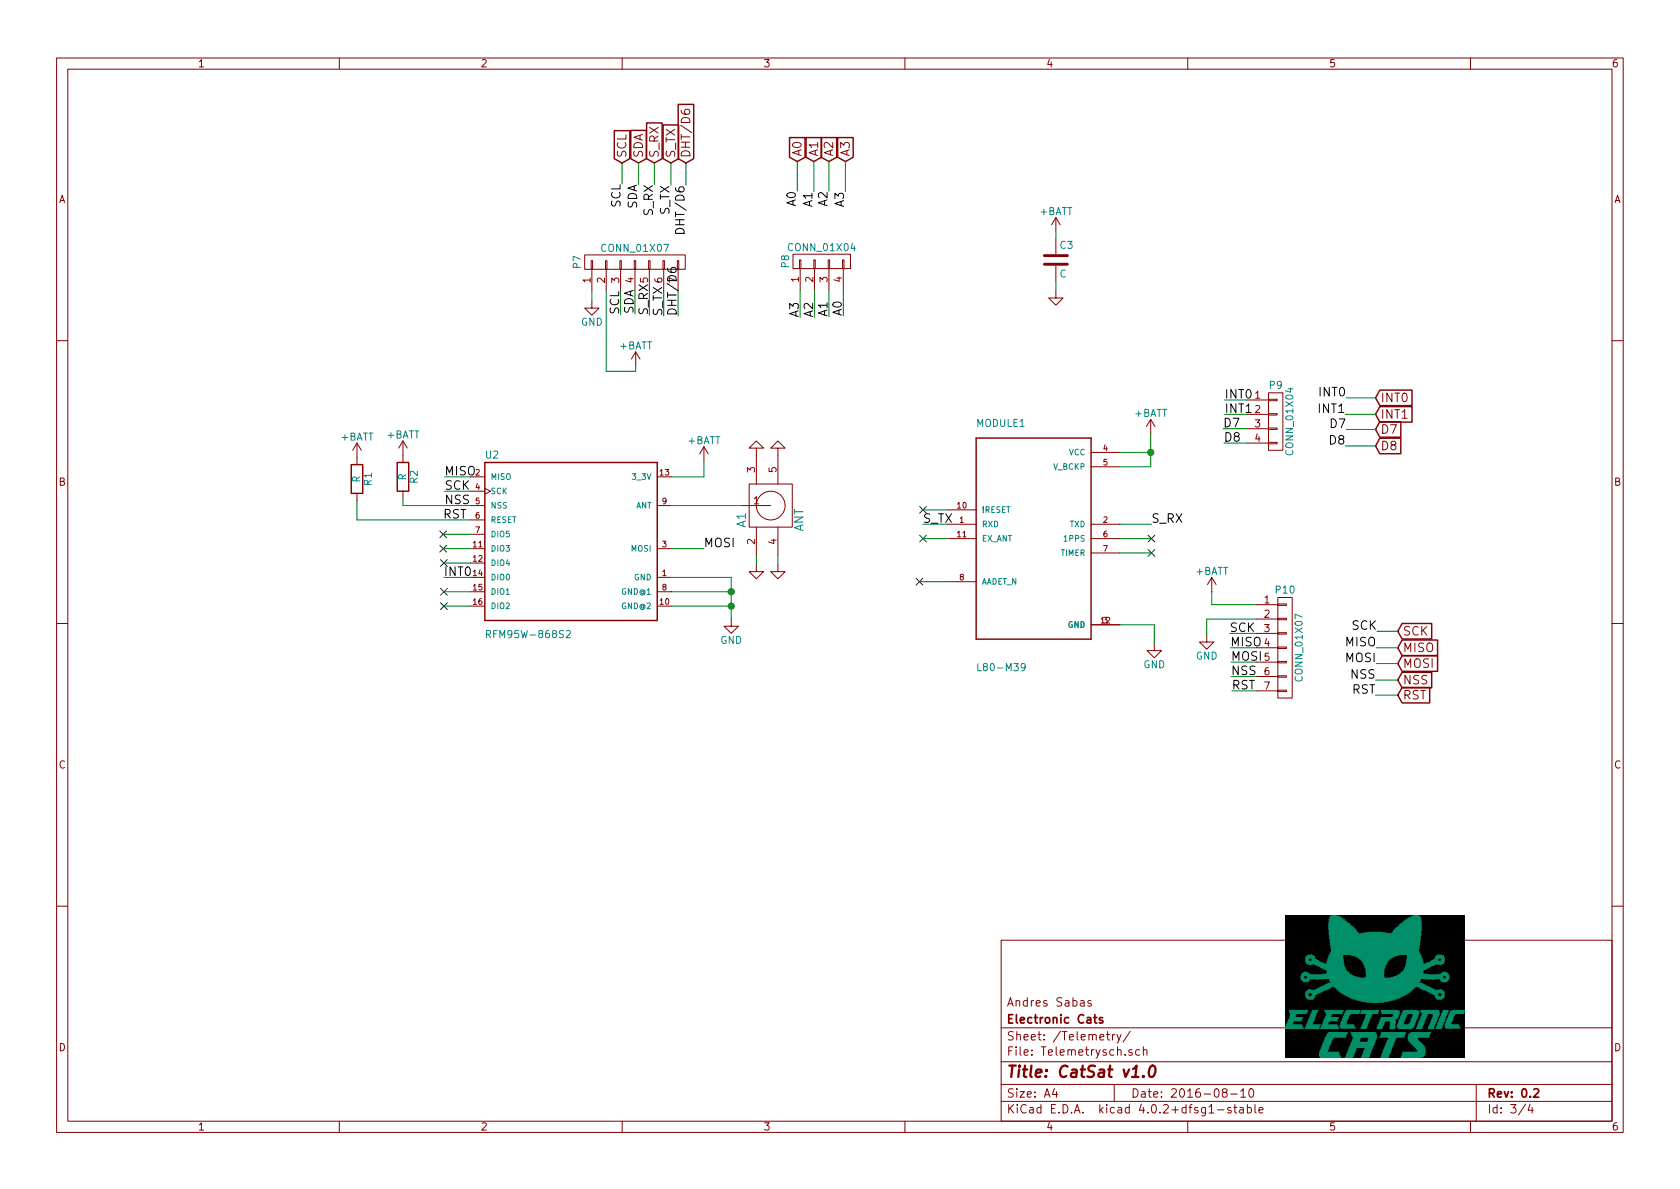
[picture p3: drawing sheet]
EESchema Schematic File Version 2
LIBS:CatSat-rescue
LIBS:power
LIBS:device
LIBS:transistors
LIBS:conn
LIBS:linear
LIBS:regul
LIBS:74xx
LIBS:cmos4000
LIBS:adc-dac
LIBS:memory
LIBS:xilinx
LIBS:microcontrollers
LIBS:dsp
LIBS:microchip
LIBS:analog_switches
LIBS:motorola
LIBS:texas
LIBS:intel
LIBS:audio
LIBS:interface
LIBS:digital-audio
LIBS:philips
LIBS:display
LIBS:cypress
LIBS:siliconi
LIBS:opto
LIBS:atmel
LIBS:contrib
LIBS:valves
LIBS:CatSat-cache
EELAYER 25 0
EELAYER END
$Descr A4 11693 8268
encoding utf-8
Sheet 3 4
Title "CatSat v1.0"
Date "2016-08-10"
Rev "0.2"
Comp "Electronic Cats"
Comment1 "Andres Sabas"
Comment2 ""
Comment3 ""
Comment4 ""
$EndDescr
$Comp
L L80-M39 MODULE1
U 1 1
P 7195 3740
F 0 "MODULE1" H 6795 4540 50  0000 L CNN
F 1 "L80-M39" H 6795 2840 50  0000 L CNN
F 2 "CatSat:L80" H 7195 3740 50  0001 L CNN
F 3 "" H 7195 3740 60  0000 C CNN
	1    7195 3740
	1    0    0    -1  
$EndComp
$Comp
L RFM95W-868S2 U2
U 1 1
P 3975 3710
F 0 "U2" H 3375 4260 50  0000 L CNN
F 1 "RFM95W-868S2" H 3375 3010 50  0000 L CNN
F 2 "LoRa:RFM" H 3975 3710 50  0001 L CNN
F 3 "" H 3975 3710 60  0000 C CNN
	1    3975 3710
	1    0    0    -1  
$EndComp
$Comp
L CONN_01X04 P8
U 1 1
P 5720 1810
F 0 "P8" H 5720 2060 50  0000 C CNN
F 1 "CONN_01X04" V 5820 1810 50  0000 C CNN
F 2 "Pin_Headers:Pin_Header_Straight_1x04" H 5720 1810 50  0001 C CNN
F 3 "" H 5720 1810 50  0000 C CNN
	1    5720 1810
	0    -1   -1   0   
$EndComp
$Comp
L CONN_01X07 P7
U 1 1
P 4420 1815
F 0 "P7" H 4420 2215 50  0000 C CNN
F 1 "CONN_01X07" V 4520 1815 50  0000 C CNN
F 2 "Pin_Headers:Pin_Header_Straight_1x07" H 4420 1815 50  0001 C CNN
F 3 "" H 4420 1815 50  0000 C CNN
	1    4420 1815
	0    -1   -1   0   
$EndComp
$Comp
L +BATT #PWR011
U 1 1
P 4425 2540
F 0 "#PWR011" H 4425 2390 50  0001 C CNN
F 1 "+BATT" H 4425 2680 50  0000 C CNN
F 2 "" H 4425 2540 50  0000 C CNN
F 3 "" H 4425 2540 50  0000 C CNN
	1    4425 2540
	1    0    0    -1  
$EndComp
Text Label 4320 2180 1    60   ~ 0
SCL
Text Label 4420 2175 1    60   ~ 0
SDA
Text Label 4520 2185 1    60   ~ 0
S_RX
Text Label 4620 2190 1    60   ~ 0
S_TX
Text Label 4720 2190 1    60   ~ 0
DHT/D6
Text Label 5570 2200 1    60   ~ 0
A3
Text Label 5670 2200 1    60   ~ 0
A2
Text Label 5770 2195 1    60   ~ 0
A1
Text Label 5870 2190 1    60   ~ 0
A0
$Comp
L GND #PWR012
U 1 1
P 4120 2085
AR Path="/579929AE" Ref="#PWR012"  Part="1" 
AR Path="/57965E45/579929AE" Ref="#PWR012"  Part="1" 
F 0 "#PWR012" H 4120 1835 50  0001 C CNN
F 1 "GND" H 4120 1935 50  0000 C CNN
F 2 "" H 4120 2085 50  0000 C CNN
F 3 "" H 4120 2085 50  0000 C CNN
	1    4120 2085
	1    0    0    -1  
$EndComp
NoConn ~ 3085 3710
NoConn ~ 3085 3810
NoConn ~ 3090 3910
NoConn ~ 3090 4110
Text Label 3085 3610 0    60   ~ 0
RST
Text Label 3095 3510 0    60   ~ 0
NSS
Text Label 3095 3410 0    60   ~ 0
SCK
Text Label 3095 3310 0    60   ~ 0
MISO
Text Label 3090 4010 0    60   ~ 0
INT0
NoConn ~ 3090 4210
$Comp
L GND #PWR013
U 1 1
P 5090 4300
AR Path="/57994B3D" Ref="#PWR013"  Part="1" 
AR Path="/57965E45/57994B3D" Ref="#PWR013"  Part="1" 
F 0 "#PWR013" H 5090 4050 50  0001 C CNN
F 1 "GND" H 5090 4150 50  0000 C CNN
F 2 "" H 5090 4300 50  0000 C CNN
F 3 "" H 5090 4300 50  0000 C CNN
	1    5090 4300
	1    0    0    -1  
$EndComp
Text Label 4900 3810 0    60   ~ 0
MOSI
$Comp
L +BATT #PWR014
U 1 1
P 4900 3200
F 0 "#PWR014" H 4900 3050 50  0001 C CNN
F 1 "+BATT" H 4900 3340 50  0000 C CNN
F 2 "" H 4900 3200 50  0000 C CNN
F 3 "" H 4900 3200 50  0000 C CNN
	1    4900 3200
	1    0    0    -1  
$EndComp
$Comp
L GND #PWR015
U 1 1
P 8035 4470
AR Path="/57995F4A" Ref="#PWR015"  Part="1" 
AR Path="/57965E45/57995F4A" Ref="#PWR015"  Part="1" 
F 0 "#PWR015" H 8035 4220 50  0001 C CNN
F 1 "GND" H 8035 4320 50  0000 C CNN
F 2 "" H 8035 4470 50  0000 C CNN
F 3 "" H 8035 4470 50  0000 C CNN
	1    8035 4470
	1    0    0    -1  
$EndComp
NoConn ~ 6425 3740
NoConn ~ 6425 3540
NoConn ~ 6400 4040
Text Label 6425 3640 0    60   ~ 0
S_TX
Text Label 8015 3640 0    60   ~ 0
S_RX
NoConn ~ 8015 3740
NoConn ~ 8015 3840
$Comp
L +BATT #PWR016
U 1 1
P 8010 3010
F 0 "#PWR016" H 8010 2860 50  0001 C CNN
F 1 "+BATT" H 8010 3150 50  0000 C CNN
F 2 "" H 8010 3010 50  0000 C CNN
F 3 "" H 8010 3010 50  0000 C CNN
	1    8010 3010
	1    0    0    -1  
$EndComp
Text GLabel 5885 1115 1    60   Input ~ 0
A3
Text GLabel 5770 1115 1    60   Input ~ 0
A2
Text GLabel 5665 1115 1    60   Input ~ 0
A1
Text GLabel 5550 1115 1    60   Input ~ 0
A0
Text GLabel 4445 1125 1    60   Input ~ 0
SDA
Text GLabel 4330 1125 1    60   Input ~ 0
SCL
Text GLabel 4775 1125 1    60   Input ~ 0
DHT/D6
Text GLabel 4670 1125 1    60   Input ~ 0
S_TX
Text GLabel 4555 1125 1    60   Input ~ 0
S_RX
Text Label 4330 1270 3    60   ~ 0
SCL
Text Label 4445 1275 3    60   ~ 0
SDA
Text Label 4555 1275 3    60   ~ 0
S_RX
Text Label 4670 1280 3    60   ~ 0
S_TX
Text Label 4775 1280 3    60   ~ 0
DHT/D6
Text Label 5550 1320 3    60   ~ 0
A0
Text Label 5665 1325 3    60   ~ 0
A1
Text Label 5770 1320 3    60   ~ 0
A2
Text Label 5885 1325 3    60   ~ 0
A3
$Comp
L CONN_01X07 P10
U 1 1
P 8945 4500
F 0 "P10" H 8945 4900 50  0000 C CNN
F 1 "CONN_01X07" V 9045 4500 50  0000 C CNN
F 2 "Pin_Headers:Pin_Header_Straight_1x07" H 8945 4500 50  0001 C CNN
F 3 "" H 8945 4500 50  0000 C CNN
	1    8945 4500
	1    0    0    -1  
$EndComp
$Comp
L CONN_01X04 P9
U 1 1
P 8880 2925
F 0 "P9" H 8880 3175 50  0000 C CNN
F 1 "CONN_01X04" V 8980 2925 50  0000 C CNN
F 2 "Pin_Headers:Pin_Header_Straight_1x04" H 8880 2925 50  0001 C CNN
F 3 "" H 8880 2925 50  0000 C CNN
	1    8880 2925
	1    0    0    -1  
$EndComp
Text Label 8520 3075 0    60   ~ 0
D8
Text Label 8515 2975 0    60   ~ 0
D7
Text Label 8560 4400 0    60   ~ 0
SCK
Text Label 8565 4500 0    60   ~ 0
MISO
Text Label 8570 4600 0    60   ~ 0
MOSI
Text Label 8570 4700 0    60   ~ 0
NSS
Text Label 8575 4800 0    60   ~ 0
RST
Text GLabel 9575 3095 2    60   Input ~ 0
D8
Text GLabel 9575 2980 2    60   Input ~ 0
D7
Text GLabel 9575 2875 2    60   Input ~ 0
INT1
Text GLabel 9575 2760 2    60   Input ~ 0
INT0
Text GLabel 9730 4500 2    60   Input ~ 0
MISO
Text GLabel 9730 4385 2    60   Input ~ 0
SCK
Text GLabel 9730 4830 2    60   Input ~ 0
RST
Text GLabel 9730 4725 2    60   Input ~ 0
NSS
Text GLabel 9730 4610 2    60   Input ~ 0
MOSI
Text Label 9585 4385 2    60   ~ 0
SCK
Text Label 9580 4500 2    60   ~ 0
MISO
Text Label 9580 4610 2    60   ~ 0
MOSI
Text Label 9575 4725 2    60   ~ 0
NSS
Text Label 9575 4830 2    60   ~ 0
RST
Text Label 9370 2760 2    60   ~ 0
INT0
Text Label 9365 2875 2    60   ~ 0
INT1
Text Label 8525 2775 0    60   ~ 0
INT0
Text Label 8525 2875 0    60   ~ 0
INT1
Text Label 9365 3095 2    60   ~ 0
D8
Text Label 9370 2980 2    60   ~ 0
D7
$Comp
L +BATT #PWR017
U 1 1
P 8435 4110
F 0 "#PWR017" H 8435 3960 50  0001 C CNN
F 1 "+BATT" H 8435 4250 50  0000 C CNN
F 2 "" H 8435 4110 50  0000 C CNN
F 3 "" H 8435 4110 50  0000 C CNN
	1    8435 4110
	1    0    0    -1  
$EndComp
$Comp
L GND #PWR018
U 1 1
P 8400 4410
AR Path="/579A787C" Ref="#PWR018"  Part="1" 
AR Path="/57965E45/579A787C" Ref="#PWR018"  Part="1" 
F 0 "#PWR018" H 8400 4160 50  0001 C CNN
F 1 "GND" H 8400 4260 50  0000 C CNN
F 2 "" H 8400 4410 50  0000 C CNN
F 3 "" H 8400 4410 50  0000 C CNN
	1    8400 4410
	1    0    0    -1  
$EndComp
Wire Wire Line
	4520 2015 4520 2185
Wire Wire Line
	4620 2015 4620 2190
Wire Wire Line
	4720 2015 4720 2190
Wire Wire Line
	5870 2010 5870 2190
Wire Wire Line
	5770 2010 5770 2195
Wire Wire Line
	5670 2010 5670 2200
Wire Wire Line
	5570 2010 5570 2200
Wire Wire Line
	4420 2015 4420 2175
Wire Wire Line
	4320 2015 4320 2180
Wire Wire Line
	4220 2575 4425 2575
Wire Wire Line
	4425 2575 4425 2540
Wire Wire Line
	4220 2015 4220 2575
Wire Wire Line
	4120 2085 4120 2015
Wire Wire Line
	3275 3310 3095 3310
Wire Wire Line
	3275 3410 3095 3410
Wire Wire Line
	2805 3510 3275 3510
Wire Wire Line
	2485 3610 3275 3610
Wire Wire Line
	3275 3710 3085 3710
Wire Wire Line
	3275 3810 3085 3810
Wire Wire Line
	3275 3910 3090 3910
Wire Wire Line
	3275 4010 3090 4010
Wire Wire Line
	3275 4110 3090 4110
Wire Wire Line
	3275 4210 3090 4210
Wire Wire Line
	4675 4210 5090 4210
Wire Wire Line
	4675 4110 5090 4110
Wire Wire Line
	4675 4010 5090 4010
Wire Wire Line
	4675 3810 4900 3810
Wire Wire Line
	4675 3510 5165 3510
Wire Wire Line
	4675 3310 4900 3310
Wire Wire Line
	5090 4010 5090 4300
Connection ~ 5090 4210
Connection ~ 5090 4110
Wire Wire Line
	4900 3310 4900 3200
Wire Wire Line
	7795 3140 8010 3140
Wire Wire Line
	8010 3240 7795 3240
Wire Wire Line
	7795 3640 8015 3640
Wire Wire Line
	7795 3740 8015 3740
Wire Wire Line
	7795 3840 8015 3840
Wire Wire Line
	6595 4040 6400 4040
Wire Wire Line
	6595 3540 6425 3540
Wire Wire Line
	6595 3640 6425 3640
Wire Wire Line
	6595 3740 6425 3740
Wire Wire Line
	8010 3010 8010 3240
Wire Wire Line
	4330 1125 4330 1270
Wire Wire Line
	4445 1125 4445 1275
Wire Wire Line
	4555 1125 4555 1275
Wire Wire Line
	4670 1125 4670 1280
Wire Wire Line
	4775 1125 4775 1280
Wire Wire Line
	5550 1115 5550 1320
Wire Wire Line
	5665 1115 5665 1325
Wire Wire Line
	5770 1115 5770 1320
Wire Wire Line
	5885 1115 5885 1325
Wire Wire Line
	8745 4800 8575 4800
Wire Wire Line
	8745 4700 8570 4700
Wire Wire Line
	8745 4600 8570 4600
Wire Wire Line
	8745 4500 8565 4500
Wire Wire Line
	8745 4400 8560 4400
Wire Wire Line
	8680 3075 8520 3075
Wire Wire Line
	8680 2975 8515 2975
Wire Wire Line
	8400 4300 8745 4300
Wire Wire Line
	8435 4200 8745 4200
Wire Wire Line
	9730 4385 9585 4385
Wire Wire Line
	9730 4500 9580 4500
Wire Wire Line
	9730 4610 9580 4610
Wire Wire Line
	9730 4725 9575 4725
Wire Wire Line
	9730 4830 9575 4830
Wire Wire Line
	9575 2760 9370 2760
Wire Wire Line
	9575 2875 9365 2875
Wire Wire Line
	8680 2875 8525 2875
Wire Wire Line
	8680 2775 8525 2775
Wire Wire Line
	9365 3095 9575 3095
Wire Wire Line
	9370 2980 9575 2980
Wire Wire Line
	8435 4200 8435 4110
Wire Wire Line
	8400 4410 8400 4300
Wire Wire Line
	7795 4340 8035 4340
Wire Wire Line
	8035 4340 8035 4470
$Comp
L ANT A1
U 1 1
P 5565 3860
F 0 "A1" H 5815 4260 60  0000 C CNN
F 1 "ANT" H 5815 3860 60  0000 C CNN
F 2 "LoRa:SMA_Conn_Ant" H 5565 3860 60  0001 C CNN
F 3 "" H 5565 3860 60  0000 C CNN
	1    5565 3860
	0    -1   -1   0   
$EndComp
$Comp
L GND #PWR019
U 1 1
P 5265 3920
AR Path="/57994571" Ref="#PWR019"  Part="1" 
AR Path="/57965E45/57994571" Ref="#PWR019"  Part="1" 
F 0 "#PWR019" H 5265 3920 30  0001 C CNN
F 1 "GND" H 5265 3850 30  0001 C CNN
F 2 "" H 5265 3920 60  0000 C CNN
F 3 "" H 5265 3920 60  0000 C CNN
	1    5265 3920
	1    0    0    -1  
$EndComp
$Comp
L GND #PWR020
U 1 1
P 5265 3160
AR Path="/5799469E" Ref="#PWR020"  Part="1" 
AR Path="/57965E45/5799469E" Ref="#PWR020"  Part="1" 
F 0 "#PWR020" H 5265 3160 30  0001 C CNN
F 1 "GND" H 5265 3090 30  0001 C CNN
F 2 "" H 5265 3160 60  0000 C CNN
F 3 "" H 5265 3160 60  0000 C CNN
	1    5265 3160
	-1   0    0    1   
$EndComp
Wire Wire Line
	5265 3920 5265 3860
Wire Wire Line
	5415 3860 5415 3920
$Comp
L C C3
U 1 1
P 7350 1800
F 0 "C3" H 7375 1900 50  0000 L CNN
F 1 "C" H 7375 1700 50  0000 L CNN
F 2 "Capacitors_ThroughHole:C_Disc_D6_P5" H 7388 1650 30  0001 C CNN
F 3 "" H 7350 1800 60  0000 C CNN
	1    7350 1800
	1    0    0    -1  
$EndComp
$Comp
L GND #PWR021
U 1 1
P 7350 2015
AR Path="/579BD6A9" Ref="#PWR021"  Part="1" 
AR Path="/57965E45/579BD6A9" Ref="#PWR021"  Part="1" 
F 0 "#PWR021" H 7350 2015 30  0001 C CNN
F 1 "GND" H 7350 1945 30  0001 C CNN
F 2 "" H 7350 2015 60  0000 C CNN
F 3 "" H 7350 2015 60  0000 C CNN
	1    7350 2015
	1    0    0    -1  
$EndComp
Wire Wire Line
	7350 2015 7350 1950
$Comp
L +BATT #PWR022
U 1 1
P 7350 1605
F 0 "#PWR022" H 7350 1455 50  0001 C CNN
F 1 "+BATT" H 7350 1745 50  0000 C CNN
F 2 "" H 7350 1605 50  0000 C CNN
F 3 "" H 7350 1605 50  0000 C CNN
	1    7350 1605
	1    0    0    -1  
$EndComp
Wire Wire Line
	7350 1605 7350 1650
$Comp
L GND #PWR023
U 1 1
P 5415 3160
AR Path="/579F7DD8" Ref="#PWR023"  Part="1" 
AR Path="/57965E45/579F7DD8" Ref="#PWR023"  Part="1" 
F 0 "#PWR023" H 5415 3160 30  0001 C CNN
F 1 "GND" H 5415 3090 30  0001 C CNN
F 2 "" H 5415 3160 60  0000 C CNN
F 3 "" H 5415 3160 60  0000 C CNN
	1    5415 3160
	-1   0    0    1   
$EndComp
$Comp
L GND #PWR024
U 1 1
P 5415 3920
AR Path="/579F7E1D" Ref="#PWR024"  Part="1" 
AR Path="/57965E45/579F7E1D" Ref="#PWR024"  Part="1" 
F 0 "#PWR024" H 5415 3920 30  0001 C CNN
F 1 "GND" H 5415 3850 30  0001 C CNN
F 2 "" H 5415 3920 60  0000 C CNN
F 3 "" H 5415 3920 60  0000 C CNN
	1    5415 3920
	1    0    0    -1  
$EndComp
Connection ~ 8010 3140
$Comp
L R R2
U 1 1
P 2805 3310
F 0 "R2" V 2885 3310 50  0000 C CNN
F 1 "R" V 2805 3310 50  0000 C CNN
F 2 "Resistors_ThroughHole:Resistor_Horizontal_RM7mm" V 2735 3310 30  0001 C CNN
F 3 "" H 2805 3310 30  0000 C CNN
	1    2805 3310
	1    0    0    -1  
$EndComp
$Comp
L R R1
U 1 1
P 2485 3325
F 0 "R1" V 2565 3325 50  0000 C CNN
F 1 "R" V 2485 3325 50  0000 C CNN
F 2 "Resistors_ThroughHole:Resistor_Horizontal_RM7mm" V 2415 3325 30  0001 C CNN
F 3 "" H 2485 3325 30  0000 C CNN
	1    2485 3325
	1    0    0    -1  
$EndComp
Wire Wire Line
	2805 3460 2805 3510
Wire Wire Line
	2485 3610 2485 3475
$Comp
L +BATT #PWR025
U 1 1
P 2485 3175
F 0 "#PWR025" H 2485 3025 50  0001 C CNN
F 1 "+BATT" H 2485 3315 50  0000 C CNN
F 2 "" H 2485 3175 50  0000 C CNN
F 3 "" H 2485 3175 50  0000 C CNN
	1    2485 3175
	1    0    0    -1  
$EndComp
$Comp
L +BATT #PWR026
U 1 1
P 2805 3160
F 0 "#PWR026" H 2805 3010 50  0001 C CNN
F 1 "+BATT" H 2805 3300 50  0000 C CNN
F 2 "" H 2805 3160 50  0000 C CNN
F 3 "" H 2805 3160 50  0000 C CNN
	1    2805 3160
	1    0    0    -1  
$EndComp
$EndSCHEMATC
